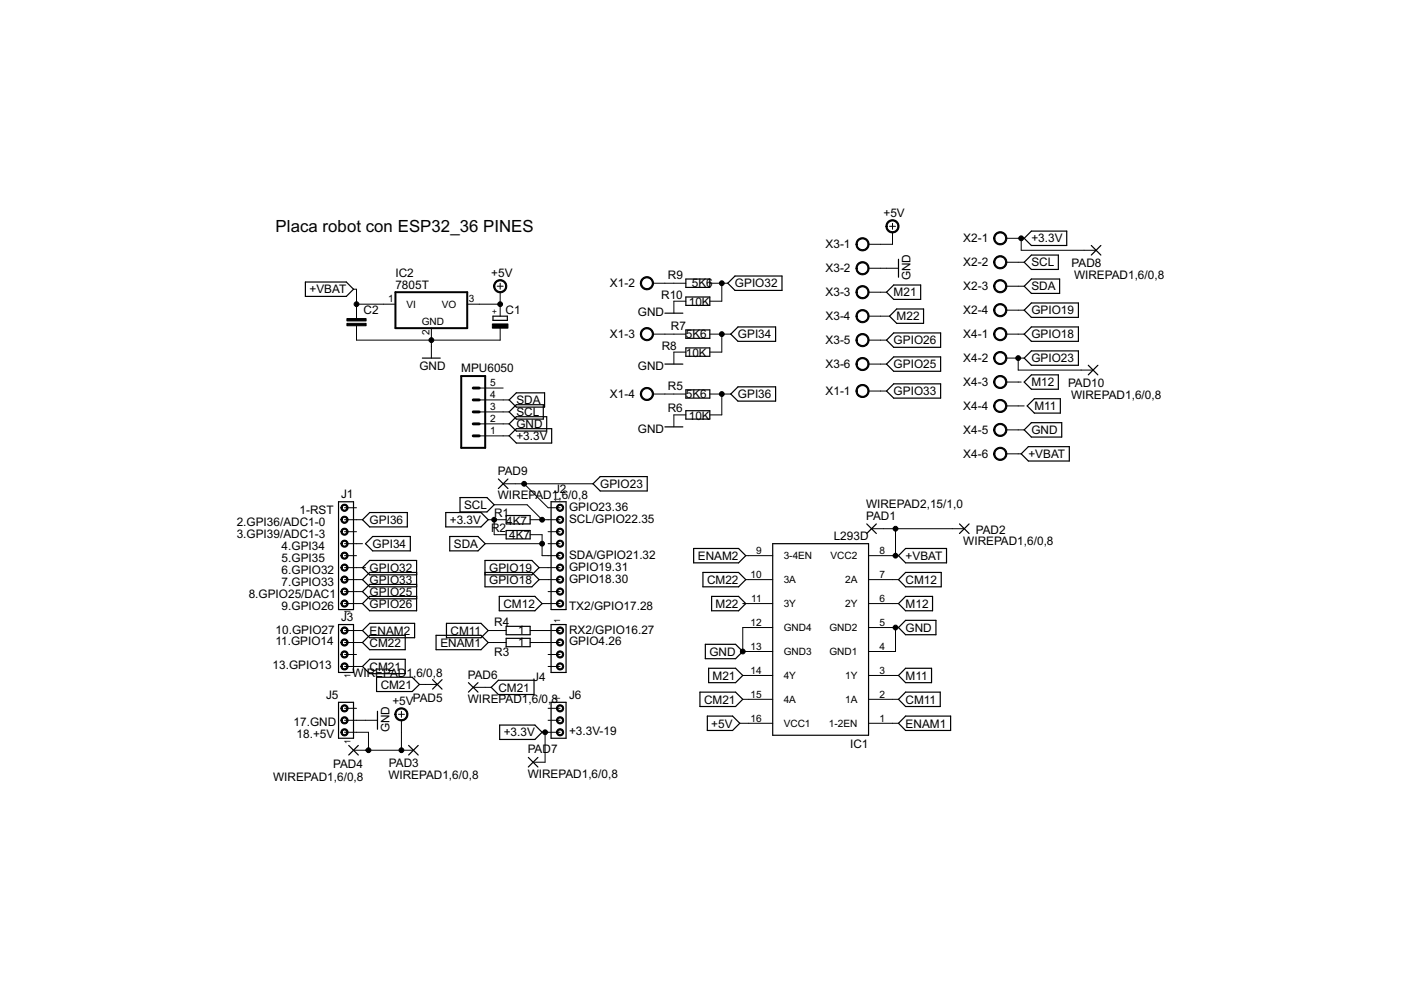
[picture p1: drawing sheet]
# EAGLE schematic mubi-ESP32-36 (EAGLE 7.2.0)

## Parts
C1  CPOL-EUE2.5-6  [E2,5-6]
C2  C-EU025-025X050  [C025-025X050]
IC1  L293D  [DIL16]
IC2  7805T  [TO220H]
J1  MTA09-100  [10X09MTA]
J2  MTA09-100  [10X09MTA]
J3  MTA04-100  [10X04MTA]
J4  MTA04-100  [10X04MTA]
J5  MTA03-100  [10X03MTA]
J6  MTA03-100  [10X03MTA]
MPU6050  MA05-1  [MA05-1]
PAD1  WIREPAD2,15/1,0  [2,15/1,0]
PAD2  WIREPAD1,6/0,8  [1,6/0,8]
PAD3  WIREPAD1,6/0,8  [1,6/0,8]
PAD4  WIREPAD1,6/0,8  [1,6/0,8]
PAD5  WIREPAD1,6/0,8  [1,6/0,8]
PAD6  WIREPAD1,6/0,8  [1,6/0,8]
PAD7  WIREPAD1,6/0,8  [1,6/0,8]
PAD8  WIREPAD1,6/0,8  [1,6/0,8]
PAD9  WIREPAD1,6/0,8  [1,6/0,8]
PAD10  WIREPAD1,6/0,8  [1,6/0,8]
R1  4K7  R-EU_0207/7  [0207/7]
R2  4K7  R-EU_0207/7  [0207/7]
R3  1  R-EU_0207/10  [0207/10]
R4  1  R-EU_0207/10  [0207/10]
R5  5K6  R-EU_0204/5  [0204/5]
R6  10K  R-EU_0204/5  [0204/5]
R7  5K6  R-EU_0204/5  [0204/5]
R8  10K  R-EU_0204/5  [0204/5]
R9  5K6  R-EU_0204/5  [0204/5]
R10  10K  R-EU_0204/5  [0204/5]
X1  AK500/4-H  [AK500/4-H]
X2  AK500/4-H  [AK500/4-H]
X3  AK500/6-H  [AK500/6-H]
X4  AK500/6-H  [AK500/6-H]

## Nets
+3.3V: J6.3 MPU6050.1 PAD7.1(P) PAD8.1(P) R1.2 R2.2 X2.1
+5V: C1.+ IC1.16(VCC1) IC2.3(VO) J5.1 PAD3.1(P) PAD4.1(P) X3.1
+VBAT: C2.1 IC1.8(VCC2) IC2.1(VI) PAD1.1(P) PAD2.1(P) X4.6
CM11: IC1.2(1A) R4.1
CM12: IC1.7(2A) J2.9
CM21: IC1.15(4A) J3.1 PAD5.1(P) PAD6.1(P)
CM22: IC1.10(3A) J3.3
ENAM1: IC1.1(1-2EN) R3.1
ENAM2: IC1.9(3-4EN) J3.4
GND: C1.- C2.2 IC1.4(GND1) IC1.5(GND2) IC1.12(GND4) IC1.13(GND3) IC2.2(GND) J5.2 MPU6050.2 R6.2 R8.2 R10.2 X3.2 X4.5
GPI34: J1.6 R7.2 R8.1
GPI36: J1.8 R5.2 R6.1
GPIO18: J2.7 X4.1
GPIO19: J2.6 X2.4
GPIO23: J2.1 PAD9.1(P) PAD10.1(P) X4.2
GPIO25: J1.2 X3.6
GPIO26: J1.1 X3.5
GPIO32: J1.4 R9.2 R10.1
GPIO33: J1.3 X1.1
M11: IC1.3(1Y) X4.4
M12: IC1.6(2Y) X4.3
M21: IC1.14(4Y) X3.3
M22: IC1.11(3Y) X3.4
N$1: J4.2 R3.2
N$2: J4.1 R4.2
N$3: R5.1 X1.4
N$5: R7.1 X1.3
N$8: R9.1 X1.2
SCL: J2.2 MPU6050.3 R1.1 X2.2
SDA: J2.5 MPU6050.4 R2.1 X2.3
Unconnected: J1.5 J1.7 J1.9 J2.3 J2.4 J2.8 J3.2 J4.3 J4.4 J5.3 J6.1 J6.2 MPU6050.5

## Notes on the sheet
- Placa robot con ESP32_36 PINES
- 1-RST | GPIO23.36
- 2.GPI36/ADC1-0 | SCL/GPIO22.35
- 3.GPI39/ADC1-3
- 4.GPI34
- 5.GPI35 | SDA/GPIO21.32
- 6.GPIO32 | GPIO19.31
- 7.GPIO33 | GPIO18.30
- 8.GPIO25/DAC1
- 9.GPIO26 | TX2/GPIO17.28
- 10.GPIO27 | RX2/GPIO16.27
- 11.GPIO14 | GPIO4.26
- 13.GPIO13
- 17.GND
- 18.+5V | +3.3V-19
